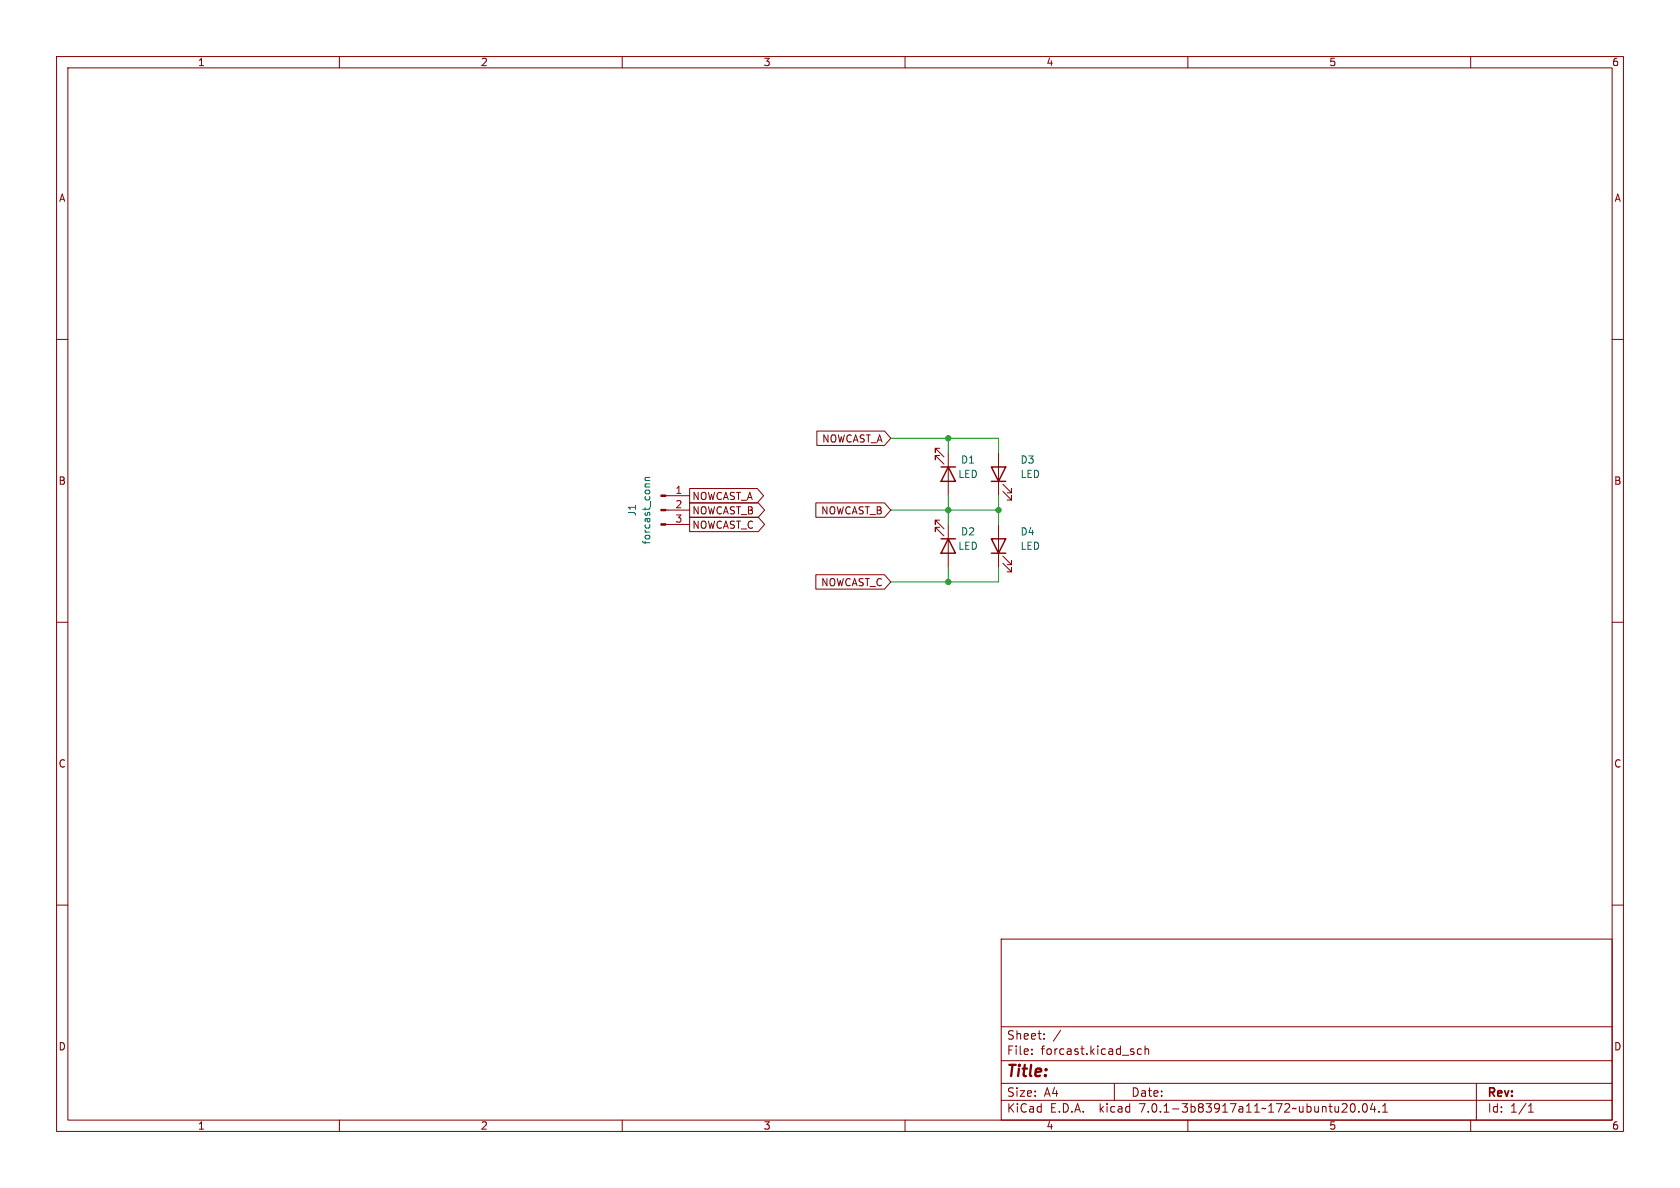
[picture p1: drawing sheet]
<svg xmlns="http://www.w3.org/2000/svg" width="297mm" height="210mm" viewBox="0 0 297 210" stroke-linecap="round" stroke-linejoin="round" font-family="sans-serif">
<g fill="none" stroke="#840000" stroke-width=".18">
<path d="M10 10h277v190h-277zM12 12h273v186h-273zM60 10v2M110 10v2M160 10v2M210 10v2M260 10v2M10 60h2M285 60h2M144.4 76.2h12l1.1 1.3-1.1 1.2h-12zM166.1 79.2h-.7v.8v-.8l1.5 1.6M117.7 92.7h4.2"/>
<path d="M117.7 90.2h4.2M117.7 87.6h4.2M121.9 91.4h12.2l1.1 1.3-1.1 1.3h-12.2zM121.9 86.4h12l1.1 1.2-1.1 1.3h-12zM121.9 88.9h12.2l1.1 1.3-1.1 1.2h-12.2zM144.2 88.9h12.2l1.1 1.3-1.1 1.2h-12.2zM166.1 80.5h-.7v.8v-.8l1.5 1.5M166.1 91.9h-.7v.8v-.8l1.5 1.6M166.1 93.2h-.7v.8v-.8l1.5 1.5M167.6 80v7.6M167.6 92.7v7.6M176.5 80v7.6"/>
<path d="M176.5 92.7v7.6M177.3 99.6l1.5 1.5v-.8v.8h-.7M177.3 98.3l1.5 1.5v-.7v.7h-.7M177.3 86.9l1.5 1.5v-.8v.8h-.7M177.3 85.6l1.5 1.5v-.7v.7h-.7M10 110h2M144.2 101.6h12.2l1.1 1.3-1.1 1.2h-12.2zM285 110h2M10 160h2M285 160h2M177 166h108v32h-108zM60 198v2"/>
<path d="M110 198v2M160 198v2M177 194.5h108M177 191.5h108M177 187.5h108M177 181.5h108M182.4 186.3v.1M182.4 185.5v.1M184.6 183.6v.1M184.6 182.8v.1M197 191.5v3M201.8 185.5l-.4-.1-.3 .3v.4l.1 .2h.6"/>
<path d="M202.4 185.5l.2-.1 .4 .1 .1 .9M202.4 184.9v1.5M210 198v2M237.2 196.6h.9M238.1 195.2v.5M238.9 195.2l.2-.1a.81 .81 0 0 1 .6 .6 .81 .81 0 0 1-.3 .8l-.2 .1a.81 .81 0 0 1-.6-.6 .81 .81 0 0 1 .3-.8zM240.2 196.5v.1M241.1 195.2l.1-.1a.81 .81 0 0 1 .6 .6 .81 .81 0 0 1-.3 .8l-.1 .1a.81 .81 0 0 1-.6-.6 .81 .81 0 0 1 .3-.8zM242.6 195l-.3 1.1h.9M243 195.6v1M243.8 196.5v.1M244.4 196.6h.9"/>
<path d="M244.4 195.5l.5-.4v1.5M260 198v2M261 191.5v6.5M270.2 196.6h.9M270.2 195.5l.4-.4v1.5"/>
</g>
<path d="M166.4 82.6h2.5M166.4 95.3h2.5M167.6 82.6l1.3 2.5h-2.5zM167.6 95.3l1.3 2.5h-2.5zM175.3 95.3h2.5l-1.3 2.5zM175.3 82.6h2.5l-1.3 2.5zM175.3 97.8h2.5M175.3 85.1h2.5" fill="none" stroke="#840000" stroke-width=".25"/>
<g fill="#840000" stroke="#840000" stroke-width=".18">
<path d="M116.8 92.6h.9v.2h-.9z"/>
<path d="M116.8 90h.9v.3h-.9z"/>
<path d="M116.8 87.5h.9v.3h-.9z"/>
</g>
<path d="M114 84.9h.9M114.9 85.5h-.7l-.2 .2M114.9 84.4l-.8 .1-.1 .3 .2 .1" fill="none" stroke="#006464" stroke-width=".18"/>
<path d="M157.5 77.5h19v2.5M167.6 77.5v2.5M157.5 90.2h19M167.6 87.6v5.1M176.5 87.6v5.1M167.6 100.3v2.6M176.5 100.3v2.6h-19" fill="none" stroke="#009600" stroke-width=".18"/>
<g fill="#009600" stroke="#009600" stroke-width=".18">
<circle cx="167.6" cy="77.5" r=".46"/>
<circle cx="167.6" cy="90.2" r=".46"/>
<circle cx="167.6" cy="102.9" r=".46"/>
<circle cx="176.5" cy="90.2" r=".46"/>
</g>
<text font-size="2.8" fill="#840000" x="178" y="190.8">Title:</text>
<g font-size="2.1" fill="#840000">
<text x="178" y="183.9">Sheet:</text>
<text x="186.2" y="183.9">/</text>
<text x="178" y="186.6">File:</text>
<text x="184" y="186.6">forcast.kicad_sch</text>
<text x="178" y="196.8">KiCad</text>
<text x="178" y="194">Size:</text>
<text x="184.6" y="194">A4</text>
<text x="185.7" y="196.8">E.D.A.</text>
<text x="194.4" y="196.8">kicad</text>
<text x="200" y="194">Date:</text>
<text x="201.5" y="196.8">7.0.1-3b83917a11~172~ubuntu20.04.1</text>
<text x="263" y="194.2">Rev:</text>
<text x="263" y="196.8">Id:</text>
<text x="267" y="196.8">1/1</text>
</g>
<g font-size="1.8" fill="#840000">
<text x="35" y="11.8">1</text>
<text x="85" y="11.8">2</text>
<text x="135" y="11.8">3</text>
<text x="185" y="11.8">4</text>
<text x="235" y="11.8">5</text>
<text x="285" y="11.8">6</text>
<text x="10.4" y="35.8">A</text>
<text x="285.4" y="35.8">A</text>
<text x="145.2" y="78.4">NOWCAST_A</text>
<text x="10.3" y="85.8">B</text>
<text x="122.4" y="88.5">NOWCAST_A</text>
<text x="285.3" y="85.8">B</text>
<text x="122.4" y="93.6">NOWCAST_C</text>
<text x="122.4" y="91.1">NOWCAST_B</text>
<text x="145" y="91.1">NOWCAST_B</text>
<text x="145" y="103.8">NOWCAST_C</text>
<text x="10.3" y="135.8">C</text>
<text x="285.3" y="135.8">C</text>
<text x="10.3" y="185.8">D</text>
<text x="285.3" y="185.8">D</text>
<text x="35" y="199.8">1</text>
<text x="85" y="199.8">2</text>
<text x="135" y="199.8">3</text>
<text x="185" y="199.8">4</text>
<text x="235" y="199.8">5</text>
<text x="285" y="199.8">6</text>
</g>
<g font-size="1.8" fill="#006464">
<text x="169.8" y="82.1">D1</text>
<text x="180.3" y="82.1">D3</text>
<text x="169.3" y="84.6">LED</text>
<text x="180.3" y="84.6">LED</text>
<text x="112.6" y="91.3" transform="rotate(-90 112.6 91.3)">J1</text>
<text x="169.8" y="94.8">D2</text>
<text x="180.3" y="94.8">D4</text>
<text x="115.1" y="96.3" transform="rotate(-90 115.1 96.3)">forcast_conn</text>
<text x="169.3" y="97.3">LED</text>
<text x="180.3" y="97.3">LED</text>
</g>
<g font-size="1.8" fill="#a90000">
<text x="119.3" y="87.4">1</text>
<text x="119.3" y="89.9">2</text>
<text x="119.3" y="92.5">3</text>
</g>
</svg>
